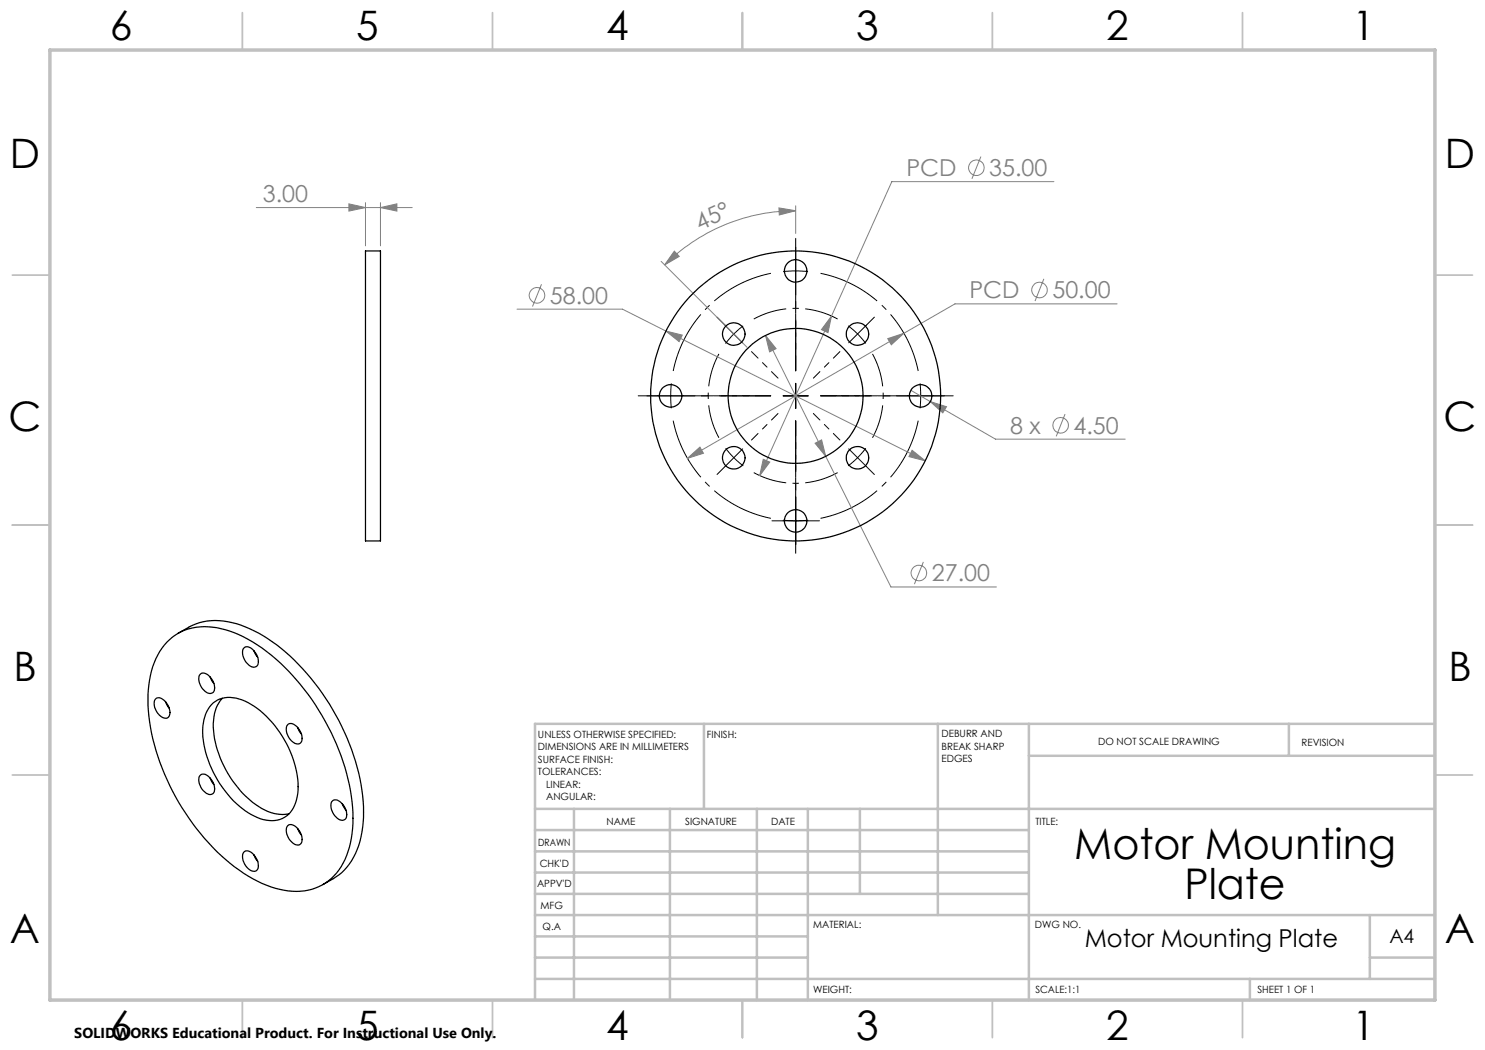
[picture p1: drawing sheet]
<svg xmlns="http://www.w3.org/2000/svg" width="297mm" height="210mm" viewBox="0 0 297 210" stroke-linecap="round" stroke-linejoin="round" font-family="sans-serif">
<g fill="none" stroke="#808080" stroke-width=".2">
<path d="M196.2 31.3l-1.8 4.5M210.8 36.3h-32.4l-26.5 58.8M51.3 41.5h31.1M69.8 40.8l3.3 .7-3.3 .7zM73.1 40.5v8.7M76.1 41.5l3.3-.7v1.4zM76.1 40.5v8.7M108.3 56.9l-1.8 4.4M132.2 52.3l17.2 17.2M134.9 50.2l1 1.1-3 1.7zM155.8 41.6l3.3 .5-3.2 .9zM159.1 42.1a37 37 0 0 0-26.2 10.9"/>
<path d="M159.1 41.2v5.5M208.8 55.8l-1.8 4.4M103.4 61.8h21.1l8.7 4.4M133.2 66.2l3.3 .8-.7 1.3zM133.2 66.2l51.9 26M153.1 67.1l2.1 2.6-1.3 .7zM153.1 67.1l25.1 50.3h21.1M166.3 63.2l-.7 3.3-1.3-.6zM177.6 67.7l3.2-1-2.5 2.3zM180.8 66.7l-43.3 25M182.2 78.1l3.9 2.2M223.4 60.8h-32.4l-10.2 5.9"/>
<path d="M137.5 91.7l2.5-2.3 .7 1.3zM152.6 91.9l1.4 .5-2.1 2.7zM163 88.6l1.3-.6 .8 3.3zM182.4 90.1l2.7 2.1-3.3-.9zM186.1 80.3l3.2 1-.7 1.3zM186.1 80.3l13 7.5h25.9M213 82.8l-1.8 4.5M184.7 112.4l-1.8 4.4"/>
<circle cx="195.3" cy="33.5" r="1.56"/>
<circle cx="107.4" cy="59.1" r="1.55"/>
<circle cx="207.9" cy="58" r="1.56"/>
<circle cx="212.1" cy="85.1" r="1.56"/>
<circle cx="183.8" cy="114.6" r="1.55"/>
</g>
<path d="M134.1 79.2l.2 2.5M134.1 79.2l.2-2.5M171.5 66.8l-1.9-1.6M171.5 66.8l1.7 1.9M184.1 79.2l-.1-2.5M184.1 79.2l-.1 2.5M146.8 91.5l1.9 1.7M146.8 91.5l-1.7-1.8M171.5 91.5l1.7-1.8M171.5 91.5l-1.9 1.7M159.1 104.2l2.5-.2M159.1 104.2l-2.5-.2" fill="none" stroke="#000" stroke-width=".2" stroke-dasharray="15.2 1.3 1.3 1.3" stroke-linecap="butt"/>
<path d="M154.2 54.7a25 25 0 0 0-19.6 19.5M183.6 74.2a25 25 0 0 0-19.5-19.5M134.6 84.1a25 25 0 0 0 19.6 19.6M164.1 103.7a25 25 0 0 0 19.5-19.6" fill="none" stroke="#000" stroke-width=".2" stroke-dasharray="15.2 1.3 1.3 1.3" stroke-dashoffset="2.5" stroke-linecap="butt"/>
<path d="M143.8 70.8a17.5 17.5 0 0 0 0 16.8M167.5 63.8a17.5 17.5 0 0 0-16.7 0M150.8 94.5a17.5 17.5 0 0 0 16.7 0M174.5 87.6a17.5 17.5 0 0 0 0-16.8" fill="none" stroke="#000" stroke-width=".2" stroke-dasharray="15.2 1.3 1.3 1.3" stroke-dashoffset="8.4" stroke-linecap="butt"/>
<path d="M156.6 54.3l1.9-.1 3.1 .1M159.1 51.7v5M145 65l3.5 3.6M148.6 65.2a17.9 17.9 0 0 0-3.5 3.5M156.6 79.2h5M159.1 76.7v5M156.6 104.2h5M159.1 101.7v5" fill="none" stroke="#000" stroke-width=".2"/>
<path d="M154.1 79.2h-26.5M159.1 74.2v-26.5M164.1 79.2h26.5M159.1 84.2v26.5" fill="none" stroke="#000" stroke-width=".2" stroke-dasharray="15.2 1.3 1.3 1.3" stroke-dashoffset="3.9"/>
<g fill="none" stroke="#000" stroke-width=".2" stroke-dasharray="15.2 1.3 1.3 1.3">
<path d="M159.1 51.7v-2.3M159.1 56.7v2.2M131.6 79.2h-2.2M134.1 79.2h-2.5M134.1 79.2h2.5M136.6 79.2h2.3M145 65l-1.6-1.6M159.1 79.2v-2.5M159.1 79.2h-2.5M159.1 79.2v2.5M159.1 79.2h2.5M171.5 66.8l1.8-1.8"/>
<path d="M171.5 66.8l-1.8 1.8M173.3 65l1.6-1.6M181.6 79.2h-2.2M184.1 79.2h2.5M184.1 79.2h-2.5M186.6 79.2h2.3M145 93.3l-1.6 1.6M146.8 91.5l-1.8 1.8M146.8 91.5l1.7-1.7M171.5 91.5l1.8 1.8M171.5 91.5l-1.8-1.7M173.3 93.3l1.6 1.6"/>
<path d="M156.6 104.2h-2.2M159.1 101.7v-2.3M159.1 106.7v2.2M159.1 104.2v2.5M159.1 104.2v-2.5M161.6 104.2h2.3"/>
</g>
<path d="M154.1 79.2h-15.1M159.1 74.2v-15.2M164.1 79.2h15.2M159.1 84.2v15.1" fill="none" stroke="#000" stroke-width=".2" stroke-dasharray="15.2 1.3 1.3 1.3" stroke-dashoffset="7.6"/>
<path d="M154.1 79.2h-9.8M159.1 74.2v-9.9M164.1 79.2h9.9M159.1 84.2v9.8" fill="none" stroke="#000" stroke-width=".2" stroke-dasharray="15.2 1.3 1.3 1.3" stroke-dashoffset="12.2"/>
<path d="M150.3 70.3l5.3 5.3M168 70.3l-5.3 5.3M150.3 88l5.3-5.3M168 88l-5.3-5.3" fill="none" stroke="#000" stroke-width=".2" stroke-dasharray="15.2 1.3 1.3 1.3" stroke-dashoffset="13.4"/>
<g fill="none" stroke="#c0c0c0" stroke-width=".35">
<path d="M48.5 2.5v7.5M98.5 2.5v7.5M148.5 2.5v7.5M198.5 2.5v7.5M248.5 2.5v7.5M2.5 55h7.5M287 55h7.5M2.5 105h7.5M287 105h7.5M2.5 155h7.5M287 155h7.5M48.5 200v7.5"/>
<path d="M98.5 200v7.5M148.5 200v7.5M198.5 200v7.5M248.5 200v7.5"/>
</g>
<g fill="none" stroke="#c0c0c0" stroke-width=".5">
<path d="M140.8 144.8v17M187.6 144.8v38.2M205.8 144.8v55.2M205.8 151.2h81.2M257.8 144.8v6.4M287 144.8h-180v55.2M107 161.8h180M107 178.8h98.8M107 174.5h98.8M107 170.3h98.8M107 166h98.8M114.8 161.8v38.2"/>
<path d="M134 161.8v38.2M151.4 161.8v38.2M161.6 161.8v38.2M172 161.8v17M107 195.8h180M107 191.5h54.6M107 187.3h54.6M107 183h180M250 195.8v4.2M274 191.5h13M274 183v12.8"/>
</g>
<path d="M10 10h277v190h-277z" fill="none" stroke="#c0c0c0" stroke-width=".7"/>
<g fill="#808080">
<path d="M182.4 90.1l-.6 1.2 3.3 .9zM133.2 66.2l2.6 2.1 .7-1.3zM153.1 67.1l.8 3.3 1.3-.7zM163 88.6l2.1 2.7-.8-3.3zM137.5 91.7l3.2-1-.7-1.3zM177.6 67.7l.7 1.3 2.5-2.3zM152.6 91.9l-.7 3.2 2.1-2.7zM166.3 63.2l-2 2.7 1.3 .6zM186.1 80.3l2.5 2.3 .7-1.3zM69.8 40.8l3.3 .7-3.3 .7zM76.1 41.5l3.3-.7v1.4z"/>
<path d="M155.8 41.6l3.3 .5-3.2 .9zM134.9 50.2l1 1.1-3 1.7z"/>
</g>
<g fill="none" stroke="#000" stroke-width=".25">
<path d="M73.1 50.2h3v58h-3zM31.2 139.7a1.87 1.87 0 0 1 2.3 1.2 1.97 1.97 0 0 1 0 2.7 2.47 2.47 0 0 1-2.6-2.1v-1.2zM33.4 128.4a11.3 11.3 0 0 1 11.8-2.4 31.7 31.7 0 0 1 14.9 10.9 45.6 45.6 0 0 1 10.5 25.7 17.8 17.8 0 0 1-3.3 12 10.8 10.8 0 0 1-11.4 3.3 29.1 29.1 0 0 1-14.2-9.3 46.6 46.6 0 0 1-12-26.5 19 19 0 0 1 2.7-12.5zM35.6 126.7l2.1-1.2a12.4 12.4 0 0 1 10.5-.5 32.9 32.9 0 0 1 14 10.7 45.6 45.6 0 0 1 10.5 25.7 17.6 17.6 0 0 1-3.3 12l-1.6 1.6-3.2 1.9M40.1 134.8a1.89 1.89 0 0 1 2.3 1.2 1.95 1.95 0 0 1 0 2.6 2.03 2.03 0 0 1-2.3-1.4 2.09 2.09 0 0 1 0-2.4zM42 135.4l.8 1.3M44.5 139.7a8.4 8.4 0 0 0-1.7 7.2 21.3 21.3 0 0 0 9.6 14.8 7.6 7.6 0 0 0 5.4 1M48.8 129.6a1.51 1.51 0 0 1 2.2 .8 2.44 2.44 0 0 1 .4 2.8 1.5 1.5 0 0 1-2.1-.7 2.61 2.61 0 0 1-.5-2.9zM50.8 130.1l.7 1.3M33.1 140.3l.7 1.3M40.1 155a1.89 1.89 0 0 1 2.3 1.2 1.95 1.95 0 0 1 0 2.6 2.03 2.03 0 0 1-2.3-1.4 2.09 2.09 0 0 1 0-2.4zM42 155.6l.8 1.3"/>
<path d="M42.3 140.9a5.5 5.5 0 0 1 6.1-.9 19.8 19.8 0 0 1 10.5 12.7 12.2 12.2 0 0 1-.2 8.9 5.1 5.1 0 0 1-6.6 2.2 18.5 18.5 0 0 1-9.8-10.1 15.3 15.3 0 0 1-1.3-10.3l.4-1.1zM57.5 145a1.2 1.2 0 0 1 1.8 .2 2.67 2.67 0 0 1 .8 3.4 1.68 1.68 0 0 1-2.3-1 2.53 2.53 0 0 1-.3-2.6zM59.5 145.5l.8 1.3M48.8 170.5a1.51 1.51 0 0 1 2.2 .7 2.44 2.44 0 0 1 .4 2.9 1.68 1.68 0 0 1-2.3-1 2.53 2.53 0 0 1-.3-2.6zM50.8 170.9l.7 1.4M57.5 165.2a1.51 1.51 0 0 1 2.2 .8 2.44 2.44 0 0 1 .4 2.8 1.5 1.5 0 0 1-2.1-.7 2.61 2.61 0 0 1-.5-2.9zM59.5 165.7l.8 1.3M66.6 160.1a1.89 1.89 0 0 1 2.3 1.2 1.95 1.95 0 0 1 0 2.7 2.03 2.03 0 0 1-2.3-1.4 2.09 2.09 0 0 1 0-2.5zM68.4 160.8l.8 1.3"/>
<circle cx="159.1" cy="54.2" r="2.24"/>
<circle cx="134.1" cy="79.2" r="2.25"/>
<circle cx="146.8" cy="66.8" r="2.25"/>
<circle cx="159.1" cy="79.2" r="13.5"/>
<circle cx="159.1" cy="79.2" r="29"/>
<circle cx="171.5" cy="66.8" r="2.25"/>
<circle cx="184.1" cy="79.2" r="2.25"/>
<circle cx="146.8" cy="91.6" r="2.26"/>
<circle cx="171.5" cy="91.6" r="2.26"/>
<circle cx="159.1" cy="104.2" r="2.25"/>
</g>
<g font-size="8.5">
<text x="214.9" y="171.8">Motor Mounting</text>
<text x="236.9" y="179.9">Plate</text>
</g>
<g font-size="8.1">
<text x="22" y="8">6</text>
<text x="71.2" y="8">5</text>
<text x="121.2" y="8">4</text>
<text x="171.3" y="8">3</text>
<text x="221.3" y="8">2</text>
<text x="270.5" y="8">1</text>
<text x="2" y="33.6">D</text>
<text x="289" y="33.6">D</text>
<text x="1.7" y="86.1">C</text>
<text x="288.7" y="86.1">C</text>
<text x="2.7" y="136.1">B</text>
<text x="289.7" y="136.1">B</text>
<text x="2" y="188.6">A</text>
<text x="289" y="188.6">A</text>
<text x="22" y="208">6</text>
<text x="71.2" y="208">5</text>
<text x="121.2" y="208">4</text>
<text x="171.3" y="208">3</text>
<text x="221.3" y="208">2</text>
<text x="270.5" y="208">1</text>
</g>
<text font-size="4.9" x="217" y="189.4">Motor Mounting Plate</text>
<g font-size="4.7" fill="#808080">
<text x="181.3" y="35.2">PCD</text>
<text x="197.9" y="35.2">35.00</text>
<text x="52.6" y="40.5">3.00</text>
<text x="139.9" y="46.1" transform="rotate(-25 139.9 46.1)">45°</text>
<text x="193.9" y="59.7">PCD</text>
<text x="210.5" y="59.7">50.00</text>
<text x="110" y="60.8">58.00</text>
<text x="202" y="86.8">8 x</text>
<text x="214.7" y="86.8">4.50</text>
<text x="186.4" y="116.3">27.00</text>
</g>
<text font-size="3.9" x="277.9" y="188.5">A4</text>
<text font-size="2.9" x="14.9" y="207.6">SOLIDWORKS Educational Product. For Instructional Use Only.</text>
<g font-size="2">
<text x="107.6" y="147.6">UNLESS OTHERWISE SPECIFIED:</text>
<text x="141.4" y="147.6">FINISH:</text>
<text x="188.3" y="147.5">DEBURR AND</text>
<text x="188.3" y="150">BREAK SHARP</text>
<text x="219.6" y="149">DO NOT SCALE DRAWING</text>
<text x="260.3" y="149.2">REVISION</text>
<text x="107.6" y="150.1">DIMENSIONS ARE IN MILLIMETERS</text>
<text x="107.6" y="152.6">SURFACE FINISH:</text>
<text x="107.6" y="155.1">TOLERANCES:</text>
<text x="188.3" y="152.5">EDGES</text>
<text x="109.2" y="157.6">LINEAR:</text>
<text x="109.2" y="160.1">ANGULAR:</text>
<text x="121.3" y="165">NAME</text>
<text x="137" y="164.9">SIGNATURE</text>
<text x="154.2" y="164.9">DATE</text>
<text x="207.1" y="164.9">TITLE:</text>
<text x="107.6" y="169.1">DRAWN</text>
<text x="107.9" y="173.3">CHK'D</text>
<text x="107.4" y="177.4">APPV'D</text>
<text x="108.1" y="181.8">MFG</text>
<text x="108.5" y="186">Q.A</text>
<text x="162.6" y="185.5">MATERIAL:</text>
<text x="207" y="185.5">DWG NO.</text>
<text x="162.6" y="198.5">WEIGHT:</text>
<text x="207.1" y="198.6">SCALE:1:1</text>
<text x="251.5" y="198.6">SHEET 1 OF 1</text>
</g>
</svg>
